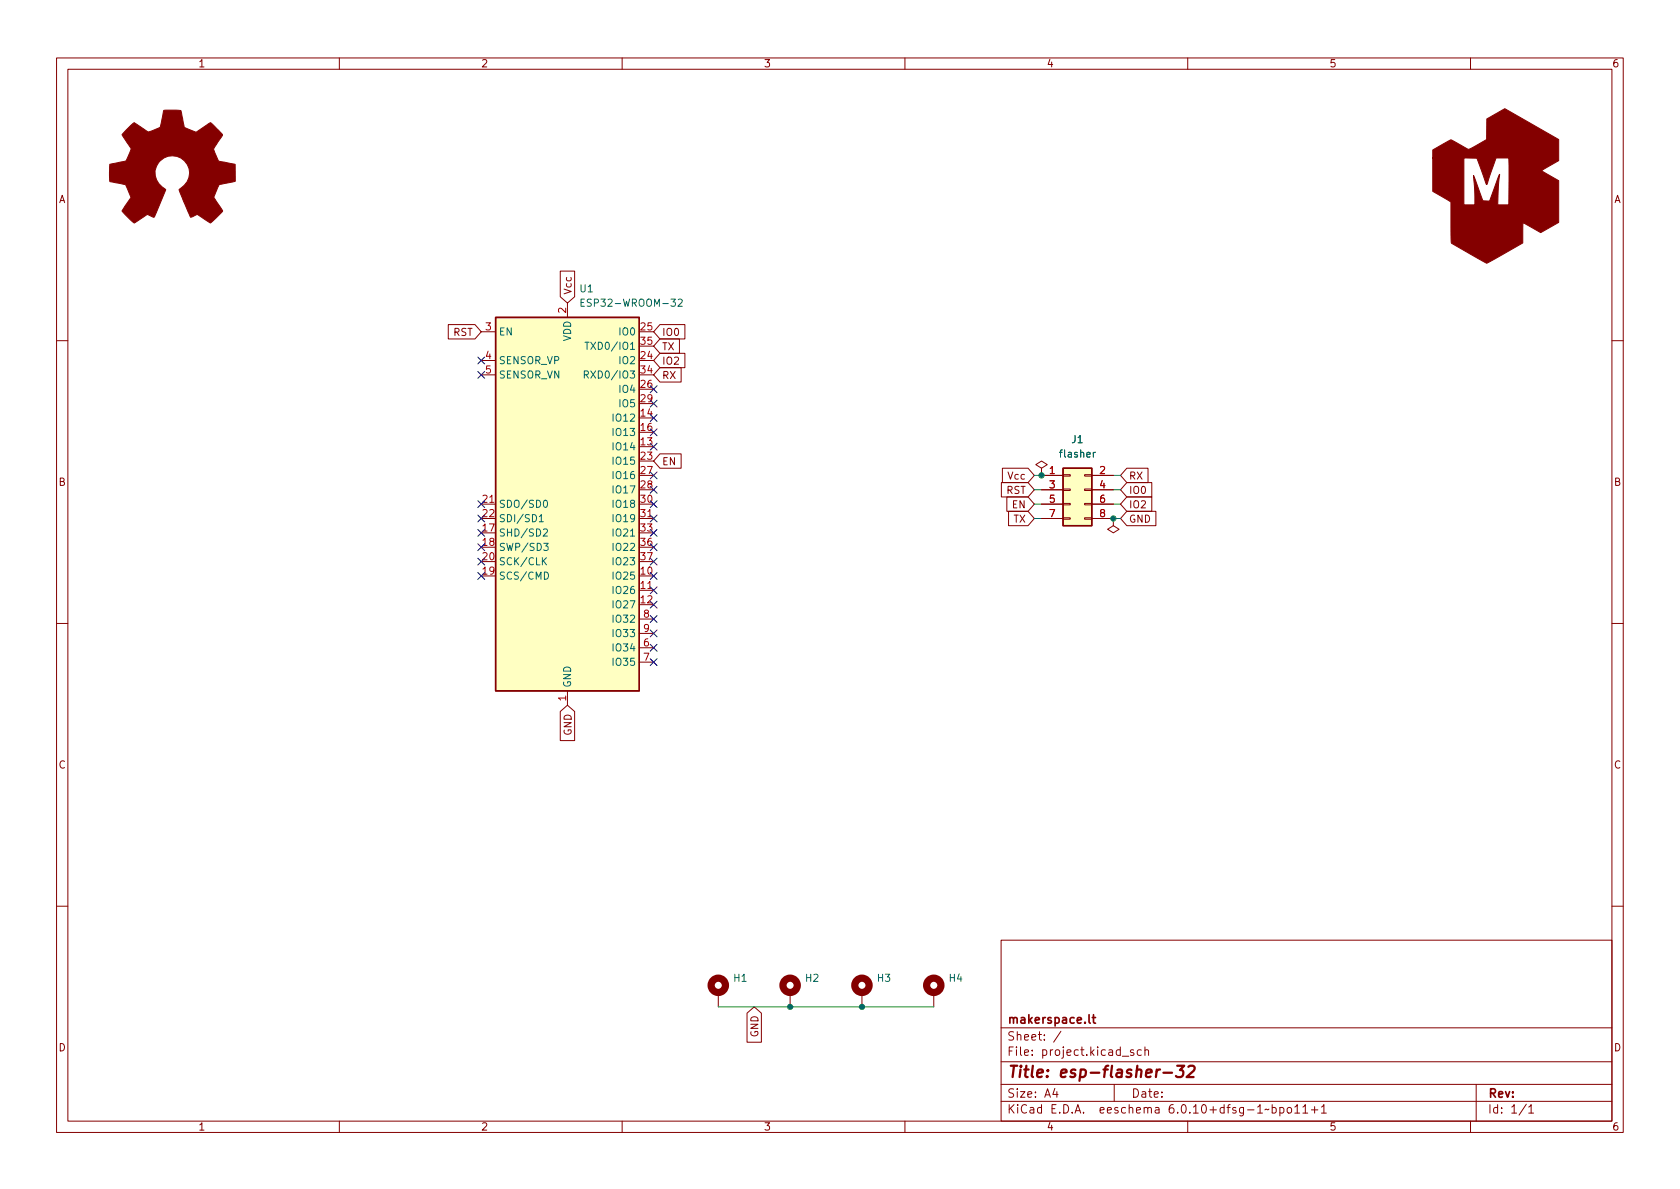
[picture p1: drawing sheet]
<svg xmlns="http://www.w3.org/2000/svg" width="297mm" height="210mm" viewBox="0 0 297 210" stroke-linecap="round" stroke-linejoin="round" font-family="sans-serif">
<g fill="none" stroke="#840000" stroke-width=".18">
<path d="M10 10.2h277v190.1h-277zM12 12.2h273v186.1h-273zM60 10.2v2M110 10.2v2M160 10.2v2M210 10.2v2M260 10.2v2M79.3 57.4h4.7l1.1 1.3-1.1 1.2h-4.7zM85.1 58.7h2.5M99.1 47.9h2.5v4.6l-1.3 1.1-1.2-1.1zM100.3 53.6v2.5M116.7 59.9h3.4v2.6h-3.4l-1.1-1.3z"/>
<path d="M116.7 57.4h4.4v2.5h-4.4l-1.1-1.2zM10 60.2h2M85.1 63.7h2.5M85.1 66.3h2.5M116.7 65h3.7v2.6h-3.7l-1.1-1.3zM116.7 62.5h4.4v2.5h-4.4l-1.1-1.3zM285 60.2h2M85.1 89.1h2.5M113 91.7h2.6M116.7 80.3h3.7v2.5h-3.7l-1.1-1.3zM177.1 85.3h4.7l1.1 1.3-1.1 1.3h-4.7zM177.2 82.8h4.6l1.1 1.3-1.1 1.2h-4.6z"/>
<path d="M178 87.9h3.8l1.1 1.2-1.1 1.3h-3.8zM178.3 90.4h3.5l1.1 1.3-1.1 1.3h-3.5zM184.1 82.8l1.1-.6-1.1-.7-1 .7 1 .6v1.3M184.1 84.1h.1M184.1 84.1h3.9M184.1 86.6h3.9M184.1 89.1h3.9M184.1 91.7h3.9M188 91.6h1.2v.2h-1.2zM188 89h1.2v.3h-1.2zM188 86.5h1.2v.2h-1.2zM188 83.9h1.2v.3h-1.2z"/>
<path d="M191.8 91.6h1.2v.2h-1.2zM191.8 89h1.2v.3h-1.2zM191.8 86.5h1.2v.2h-1.2zM191.8 83.9h1.2v.3h-1.2zM193 84.1h3.8M193 86.6h3.8M193 89.1h3.8M193 91.7h3.8M196.8 91.7v1.3l1.1 .6-1.1 .6-1-.6 1-.6M196.8 91.7h.1M199.2 90.4h5.2v2.6h-5.2l-1.1-1.3zM199.2 87.9h4.4v2.5h-4.4l-1.1-1.3z"/>
<path d="M199.2 85.3h4.4v2.6h-4.4l-1.1-1.3zM199.2 82.8h3.8v2.5h-3.8l-1.1-1.2zM10 110.2h2M113 104.4h2.6M113 114.5h2.6M113 117.1h2.6M113 109.5h2.6M113 112h2.6M285 110.2h2M99.1 125.8l1.2-1.1 1.3 1.1v5.2h-2.5zM100.3 122.2v2.5M10 160.2h2"/>
<path d="M127 175.5v2.5M132.1 179.2l1.2-1.2 1.3 1.2v5.1h-2.5zM139.7 175.5v2.5M152.4 175.5v2.5M165.1 175.5v2.5M177 166.3h108v32h-108zM285 160.2h2M60 198.3v2M110 198.3v2M160 198.3v2M177 194.8h108M177 191.8h108"/>
<path d="M177 187.8h108M177 181.8h108M186.5 192.5l-.4 1h1M186.9 193v1M187.6 182.4l-1.3 1.9M197 191.8v3M198.4 186.8h1.2M200.4 185.7l-.3-.1-.2 .2v.3l.5 .1v.4h-.5M201.8 185.7l-.4-.1-.3 .3v.4l.1 .3h.6M202.4 185.8l.2-.2 .4 .1 .1 .9M202.4 185.1v1.5M210 198.3v2"/>
<path d="M224.4 196.1l-.3 .2-.2-.2-.3 .2M224.9 195.9l.5-.1 .2 .3v.4l-.1 .3h-.6M224.9 195.3v1.5M226.3 195.9l.4-.1 .3 .3v.4l-.1 .3h-.6M226.3 195.8v1.5M227.7 195.9l.4-.1 .3 .3v.4l-.3 .3h-.4l-.1-.3v-.4zM228.9 195.8l.5-.5v1.5M228.9 196.8h.9M230.4 195.8l.4-.5v1.5M230.4 196.8h.8M231.9 196.3h1.1M232.4 195.7v1.1"/>
<path d="M233.6 195.8l.5-.5v1.5M233.6 196.8h.9M260 198.3v2M261 191.8v6.5M269.9 195.3l-1.3 1.9M270.3 195.8l.4-.5v1.5M270.3 196.8h.9"/>
</g>
<path d="M205.7 189.7h1.5M208.1 188.5h1.3l-.8 .7h.3l.3 .2v.7l-.1 .2-.3 .2h-.6l-.3-.2M210.1 188.7l.3-.2h.5a.45 .45 0 0 1 .3 .5l-.1 .3-1.3 1.2h1.2" fill="none" stroke="#840000" stroke-width=".4"/>
<path d="M192.6 179.4v1.3l.2 .2M193.1 179.9h.6M193.3 179.4v1.3l.4 .2" fill="none" stroke="#840000" stroke-width=".3"/>
<g fill="#840000" stroke="#840000" stroke-width=".18">
<path d="M22.6 22.7l1.1-1 2.4 1.6a4.7 4.7 0 0 0 2.2-.8l.7-3h2.9a.92 .92 0 0 1 .3 1l.4 2 2.1 .9 2.4-1.7a.97 .97 0 0 1 .8 .6l1.4 1.6-1.5 2.3v.2l.2 .6 .6 1.5 3 .6v2.9l-2.8 .6-1 2.3 1.6 2.4-1.5 1.6a.81 .81 0 0 1-.8 .5l-2.2-1.5-1.2 .5-2.1-4.9a3.1 3.1 0 0 0 1.8-3.4 3.1 3.1 0 0 0-2.9-2.5 3.1 3.1 0 0 0-3 2.4 3.1 3.1 0 0 0 1.7 3.4l.1 .1-2 4.9-1.1-.4a3.5 3.5 0 0 0-1.7 .9l-.8 .5-2.1-2a.93 .93 0 0 1 .4-.9l1.2-1.6-.9-2.1a3.7 3.7 0 0 0-1.9-.5l-1-.3v-2.8a.87 .87 0 0 1 .9-.3l2-.5 .6-1.3a.82 .82 0 0 0 0-1.2l-1.3-2.1z"/>
<path d="M253.3 26.5l3.2-1.8 2.4 1.3a1.06 1.06 0 0 0 1.6 0l2.3-1.3 .1-3.7 3.2-1.8 9.5 5.5v3.7l-3.1 1.8 3.1 1.7v7.4l-3.2 1.8-3.1-1.7-.1 3.6-6.3 3.6-6.3-3.6-.1-7.3-3.2-1.9v-5.9h5.5v8.3h2l-.3-5.2 1.7 4.5 1.2 .1 1.7-4.8-.3 5.4h2v-8.3h-2.3l-1.6 4.7-1.8-4.6-7.8-.1z"/>
</g>
<g fill="#ffffc2" stroke="#ffffc2" stroke-width=".18">
<path d="M188 82.8h5v10.2h-5z"/>
<path d="M87.6 56.1h25.4v66.1h-25.4z"/>
</g>
<path d="M87.6 56.1h25.4v66.1h-25.4zM188 82.8h5v10.2h-5z" fill="none" stroke="#840000" stroke-width=".25"/>
<g fill="none" stroke="#006464" stroke-width=".18">
<path d="M102.7 53.5h.5M103.3 52.9h-.6v1.3h.6M119.9 53l.5-.1 .2 .4-.8 .9h.8M103.3 66.3l.6-.1 .1-.2v-.3l-.7-.1v1.3M103.4 60.5h.8M103.6 66.3l.4 .6M103.8 60.5v1.3M193.7 80l-.4 .2M95.4 91.4l.3-.4v1.3M95.4 92.3h.7M96.1 93.7l.5-.2 .2 .4-.8 .9h.8M96.1 99.2l.5 .7"/>
<path d="M96.1 96.1h.8l-.4 .5 .4 .1v.5l-.2 .1-.6-.1M96.2 88.6l.2-.1a.68 .68 0 0 1 .4 .6 .68 .68 0 0 1-.4 .6l-.2-.1-.1-.4zM96.6 98.6l-.7 .7M96.3 101.2a.64 .64 0 0 1 .7 .6 .64 .64 0 0 1-.7 .6z"/>
</g>
<g fill="none" stroke="#840000" stroke-width="1.3">
<circle cx="127" cy="174.2" r="1.27"/>
<circle cx="139.7" cy="174.2" r="1.27"/>
<circle cx="152.4" cy="174.2" r="1.27"/>
<circle cx="165.1" cy="174.2" r="1.27"/>
</g>
<path d="M182.9 84.1h1.2M182.9 89.1h1.2M182.9 91.7h1.2M182.9 86.6h1.2M196.8 84.1h1.3M196.8 89.1h1.3M196.8 91.7h1.3M196.8 86.6h1.3M127 178h38.1" fill="none" stroke="#009600" stroke-width=".18"/>
<g fill="none" stroke="#000084" stroke-width=".18">
<path d="M84.5 63.1l1.2 1.3M84.5 65.7l1.2 1.2M85.7 63.1l-1.2 1.3M85.7 65.7l-1.2 1.2M115 75.8l1.2 1.3M115 70.8l1.2 1.2M115 68.2l1.2 1.2M115 73.3l1.2 1.2M115 78.4l1.2 1.2M116.2 75.8l-1.2 1.3M116.2 70.8l-1.2 1.2M116.2 68.2l-1.2 1.2"/>
<path d="M116.2 73.3l-1.2 1.2M116.2 78.4l-1.2 1.2M84.5 88.5l1.2 1.3M84.5 91.1l1.2 1.2M84.5 98.7l1.2 1.2M84.5 96.2l1.2 1.2M84.5 93.6l1.2 1.2M85.7 98.7l-1.2 1.2M85.7 88.5l-1.2 1.3M85.7 91.1l-1.2 1.2M85.7 96.2l-1.2 1.2M85.7 93.6l-1.2 1.2"/>
<path d="M115 83.5l1.2 1.2M115 91.1l1.2 1.2M115 86l1.2 1.2M115 96.2l1.2 1.2M115 88.5l1.2 1.3M115 98.7l1.2 1.2M115 93.6l1.2 1.2M116.2 83.5l-1.2 1.2M116.2 91.1l-1.2 1.2M116.2 86l-1.2 1.2M116.2 96.2l-1.2 1.2M116.2 88.5l-1.2 1.3"/>
<path d="M116.2 98.7l-1.2 1.2M116.2 93.6l-1.2 1.2M84.5 101.2l1.2 1.3M85.7 101.2l-1.2 1.3M115 113.9l1.2 1.3M115 106.3l1.2 1.2M115 111.4l1.2 1.2M115 101.2l1.2 1.3M115 116.5l1.2 1.2M115 103.8l1.2 1.2M115 108.9l1.2 1.2M116.2 113.9l-1.2 1.3"/>
<path d="M116.2 106.3l-1.2 1.2M116.2 111.4l-1.2 1.2M116.2 101.2l-1.2 1.3M116.2 116.5l-1.2 1.2M116.2 103.8l-1.2 1.2M116.2 108.9l-1.2 1.2"/>
</g>
<g fill="#009600" stroke="#009600" stroke-width=".18">
<circle cx="139.7" cy="178" r=".46"/>
<circle cx="196.8" cy="91.7" r=".46"/>
<circle cx="184.1" cy="84.1" r=".46"/>
<circle cx="152.4" cy="178" r=".46"/>
</g>
<text font-size="2.8" fill="#840000" x="178" y="190.6">Title: esp-flasher-32</text>
<g font-size="2.1" fill="#840000">
<text x="178" y="184">Sheet: /</text>
<text x="178" y="181">makerspace.lt</text>
<text x="178" y="186.7">File: project.kicad_sch</text>
<text x="178" y="196.9">KiCad E.D.A. eeschema 6.0.10+dfsg-1~bpo11+1</text>
<text x="178" y="194.1">Size: A4</text>
<text x="200" y="194.1">Date:</text>
<text x="263" y="194.1">Rev:</text>
<text x="263" y="196.9">Id: 1/1</text>
</g>
<g font-size="1.8" fill="#840000">
<text x="35" y="11.9">1</text>
<text x="85" y="11.9">2</text>
<text x="135" y="11.9">3</text>
<text x="185" y="11.9">4</text>
<text x="235" y="11.9">5</text>
<text x="285" y="11.9">6</text>
<text x="10.3" y="35.9">A</text>
<text x="285.3" y="35.9">A</text>
<text x="101.1" y="52.2" transform="rotate(-90 101.1 52.2)">Vcc</text>
<text x="80.1" y="59.4">RST</text>
<text x="117" y="59.4">IO0</text>
<text x="117" y="64.5">IO2</text>
<text x="117" y="61.9">TX</text>
<text x="117" y="67">RX</text>
<text x="117" y="82.3">EN</text>
<text x="10.3" y="85.9">B</text>
<text x="177.9" y="87.3">RST</text>
<text x="178.3" y="84.8">Vcc</text>
<text x="179" y="89.9">EN</text>
<text x="199.5" y="89.9">IO2</text>
<text x="199.5" y="87.3">IO0</text>
<text x="199.5" y="84.8">RX</text>
<text x="285.3" y="85.9">B</text>
<text x="179.2" y="92.4">TX</text>
<text x="199.5" y="92.4">GND</text>
<text x="101.1" y="130.1" transform="rotate(-90 101.1 130.1)">GND</text>
<text x="10.3" y="135.9">C</text>
<text x="285.3" y="135.9">C</text>
<text x="10.3" y="185.9">D</text>
<text x="134.1" y="183.4" transform="rotate(-90 134.1 183.4)">GND</text>
<text x="285.3" y="185.9">D</text>
<text x="35" y="199.9">1</text>
<text x="85" y="199.9">2</text>
<text x="135" y="199.9">3</text>
<text x="185" y="199.9">4</text>
<text x="235" y="199.9">5</text>
<text x="285" y="199.9">6</text>
</g>
<g font-size="1.8" fill="#006464">
<text x="102.6" y="51.7">U1</text>
<text x="88.1" y="59.3">EN</text>
<text x="103.7" y="54.2">ESP32-WROOM-32</text>
<text x="109.7" y="59.3">IO0</text>
<text x="88.1" y="64.4">SENSOR_VP</text>
<text x="101" y="60.4" transform="rotate(-90 101 60.4)">VDD</text>
<text x="104.7" y="61.8">TXD0/IO1</text>
<text x="109.7" y="64.4">IO2</text>
<text x="88.1" y="66.9">SENSOR_VN</text>
<text x="104.5" y="66.9">RXD0/IO3</text>
<text x="109.7" y="69.5">IO4</text>
<text x="108.7" y="74.5">IO12</text>
<text x="108.7" y="77.1">IO13</text>
<text x="109.7" y="72">IO5</text>
<text x="108.7" y="79.6">IO14</text>
<text x="108.7" y="82.2">IO15</text>
<text x="187.6" y="80.9">flasher</text>
<text x="189.5" y="78.4">J1</text>
<text x="88.1" y="89.8">SDO/SD0</text>
<text x="108.7" y="84.7">IO16</text>
<text x="108.7" y="87.2">IO17</text>
<text x="108.7" y="89.8">IO18</text>
<text x="88.1" y="94.9">SHD/SD2</text>
<text x="88.1" y="92.3">SDI/SD1</text>
<text x="108.7" y="92.3">IO19</text>
<text x="108.7" y="94.9">IO21</text>
<text x="88.1" y="97.4">SWP/SD3</text>
<text x="88.1" y="99.9">SCK/CLK</text>
<text x="108.7" y="97.4">IO22</text>
<text x="108.7" y="99.9">IO23</text>
<text x="88.1" y="102.5">SCS/CMD</text>
<text x="108.7" y="102.5">IO25</text>
<text x="108.7" y="105">IO26</text>
<text x="108.7" y="107.6">IO27</text>
<text x="108.7" y="110.1">IO32</text>
<text x="108.7" y="112.6">IO33</text>
<text x="108.7" y="115.2">IO34</text>
<text x="108.7" y="117.7">IO35</text>
<text x="101" y="121.7" transform="rotate(-90 101 121.7)">GND</text>
<text x="129.8" y="173.6">H1</text>
<text x="142.5" y="173.6">H2</text>
<text x="155.2" y="173.6">H3</text>
<text x="167.9" y="173.6">H4</text>
</g>
<g font-size="1.8" fill="#a90000">
<text x="85.9" y="58.4">3</text>
<text x="100.1" y="55.4" transform="rotate(-90 100.1 55.4)">2</text>
<text x="113.3" y="58.4">25</text>
<text x="85.9" y="63.5">4</text>
<text x="113.3" y="63.5">24</text>
<text x="113.3" y="61">35</text>
<text x="85.9" y="66">5</text>
<text x="113.3" y="68.6">26</text>
<text x="113.3" y="71.1">29</text>
<text x="113.3" y="66">34</text>
<text x="113.3" y="73.7">14</text>
<text x="113.3" y="76.2">16</text>
<text x="113.3" y="78.7">13</text>
<text x="113.3" y="81.3">23</text>
<text x="113.3" y="83.8">27</text>
<text x="185.6" y="83.8">1</text>
<text x="194.5" y="83.8">2</text>
<text x="85.4" y="88.9">21</text>
<text x="113.3" y="86.4">28</text>
<text x="113.3" y="88.9">30</text>
<text x="185.6" y="86.4">3</text>
<text x="185.6" y="88.9">5</text>
<text x="194.5" y="86.4">4</text>
<text x="194.5" y="88.9">6</text>
<text x="85.4" y="94">17</text>
<text x="85.4" y="91.4">22</text>
<text x="113.3" y="91.4">31</text>
<text x="113.3" y="94">33</text>
<text x="185.6" y="91.4">7</text>
<text x="194.5" y="91.4">8</text>
<text x="85.4" y="96.5">18</text>
<text x="85.4" y="101.6">19</text>
<text x="85.4" y="99.1">20</text>
<text x="113.3" y="101.6">10</text>
<text x="113.3" y="96.5">36</text>
<text x="113.3" y="99.1">37</text>
<text x="113.3" y="104.1">11</text>
<text x="113.3" y="106.7">12</text>
<text x="113.8" y="109.2">8</text>
<text x="113.8" y="111.8">9</text>
<text x="113.8" y="114.3">6</text>
<text x="113.8" y="116.8">7</text>
<text x="100.1" y="123.9" transform="rotate(-90 100.1 123.9)">1</text>
</g>
</svg>
